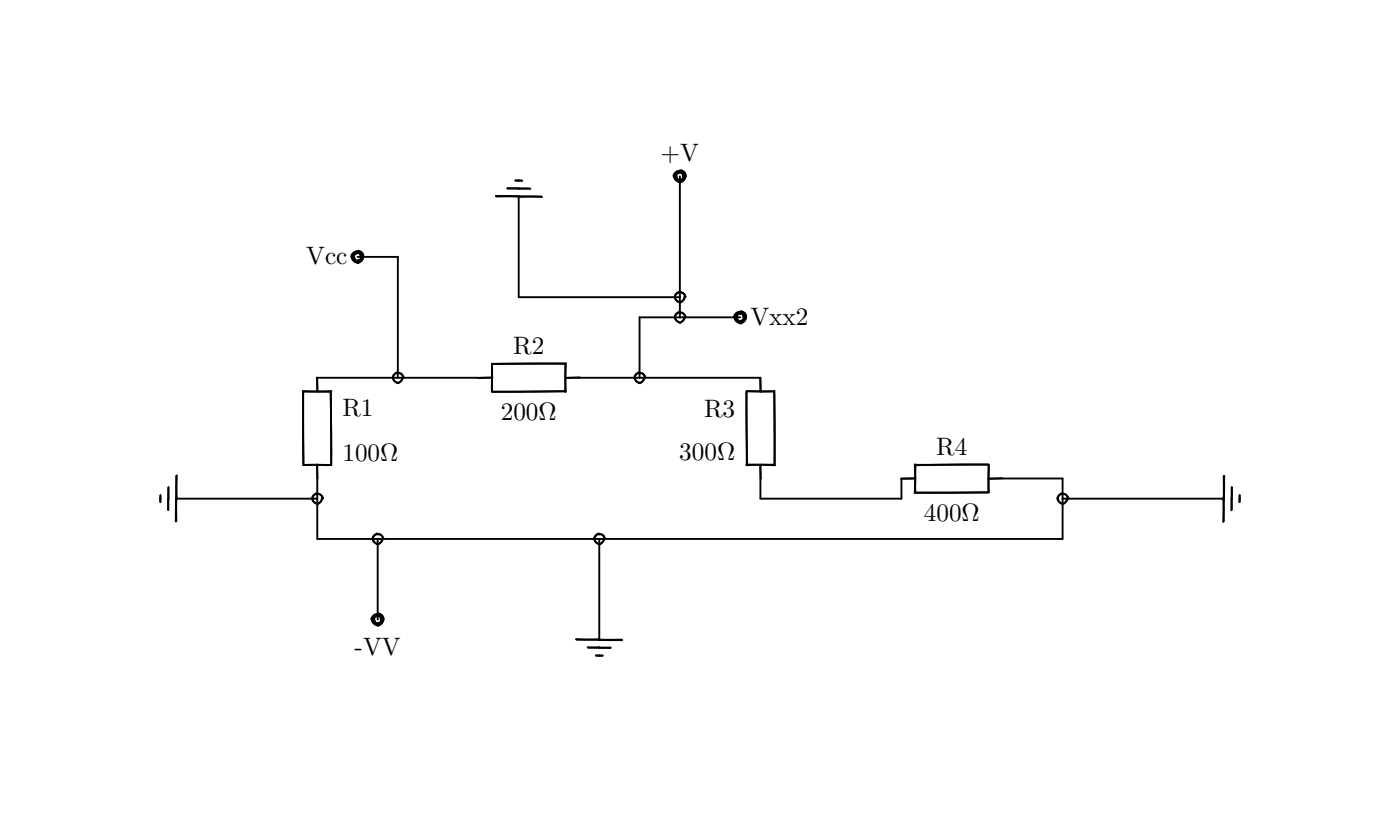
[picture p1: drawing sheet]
Version 4.1
SHEET 1 880 680
WIRE 160 32 128 32
WIRE 256 64 256 -16
WIRE 384 64 384 -32
WIRE 384 64 256 64
WIRE 384 80 384 64
WIRE 384 80 352 80
WIRE 432 80 384 80
WIRE 160 128 160 32
WIRE 160 128 96 128
WIRE 224 128 160 128
WIRE 352 128 352 80
WIRE 352 128 304 128
WIRE 448 128 352 128
WIRE 688 208 640 208
WIRE 96 224 96 208
WIRE 96 224 -16 224
WIRE 448 224 448 208
WIRE 560 224 560 208
WIRE 560 224 448 224
WIRE 688 224 688 208
WIRE 816 224 688 224
WIRE 96 256 96 224
WIRE 144 256 96 256
WIRE 320 256 144 256
WIRE 688 256 688 224
WIRE 688 256 320 256
WIRE 144 320 144 256
WIRE 320 336 320 256
FLAG 128 32 Vcc
FLAG 432 80 Vxx2
FLAG 384 -32 +V
FLAG 144 320 -VV
FLAG 320 336 0
FLAG 816 224 0
FLAG 256 -16 0
FLAG -16 224 0
SYMBOL res 80 112 R0
SYMATTR InstName R1
SYMATTR Value 100
SYMBOL res 320 112 R90
WINDOW 0 3 56 VBottom 2
WINDOW 3 27 56 VTop 2
SYMATTR InstName R2
SYMATTR Value 200
SYMBOL res 464 224 R180
WINDOW 0 36 76 Left 2
WINDOW 3 36 40 Left 2
SYMATTR InstName R3
SYMATTR Value 300
SYMBOL res 544 224 R270
WINDOW 0 27 56 VTop 2
WINDOW 3 3 56 VBottom 2
SYMATTR InstName R4
SYMATTR Value 400
